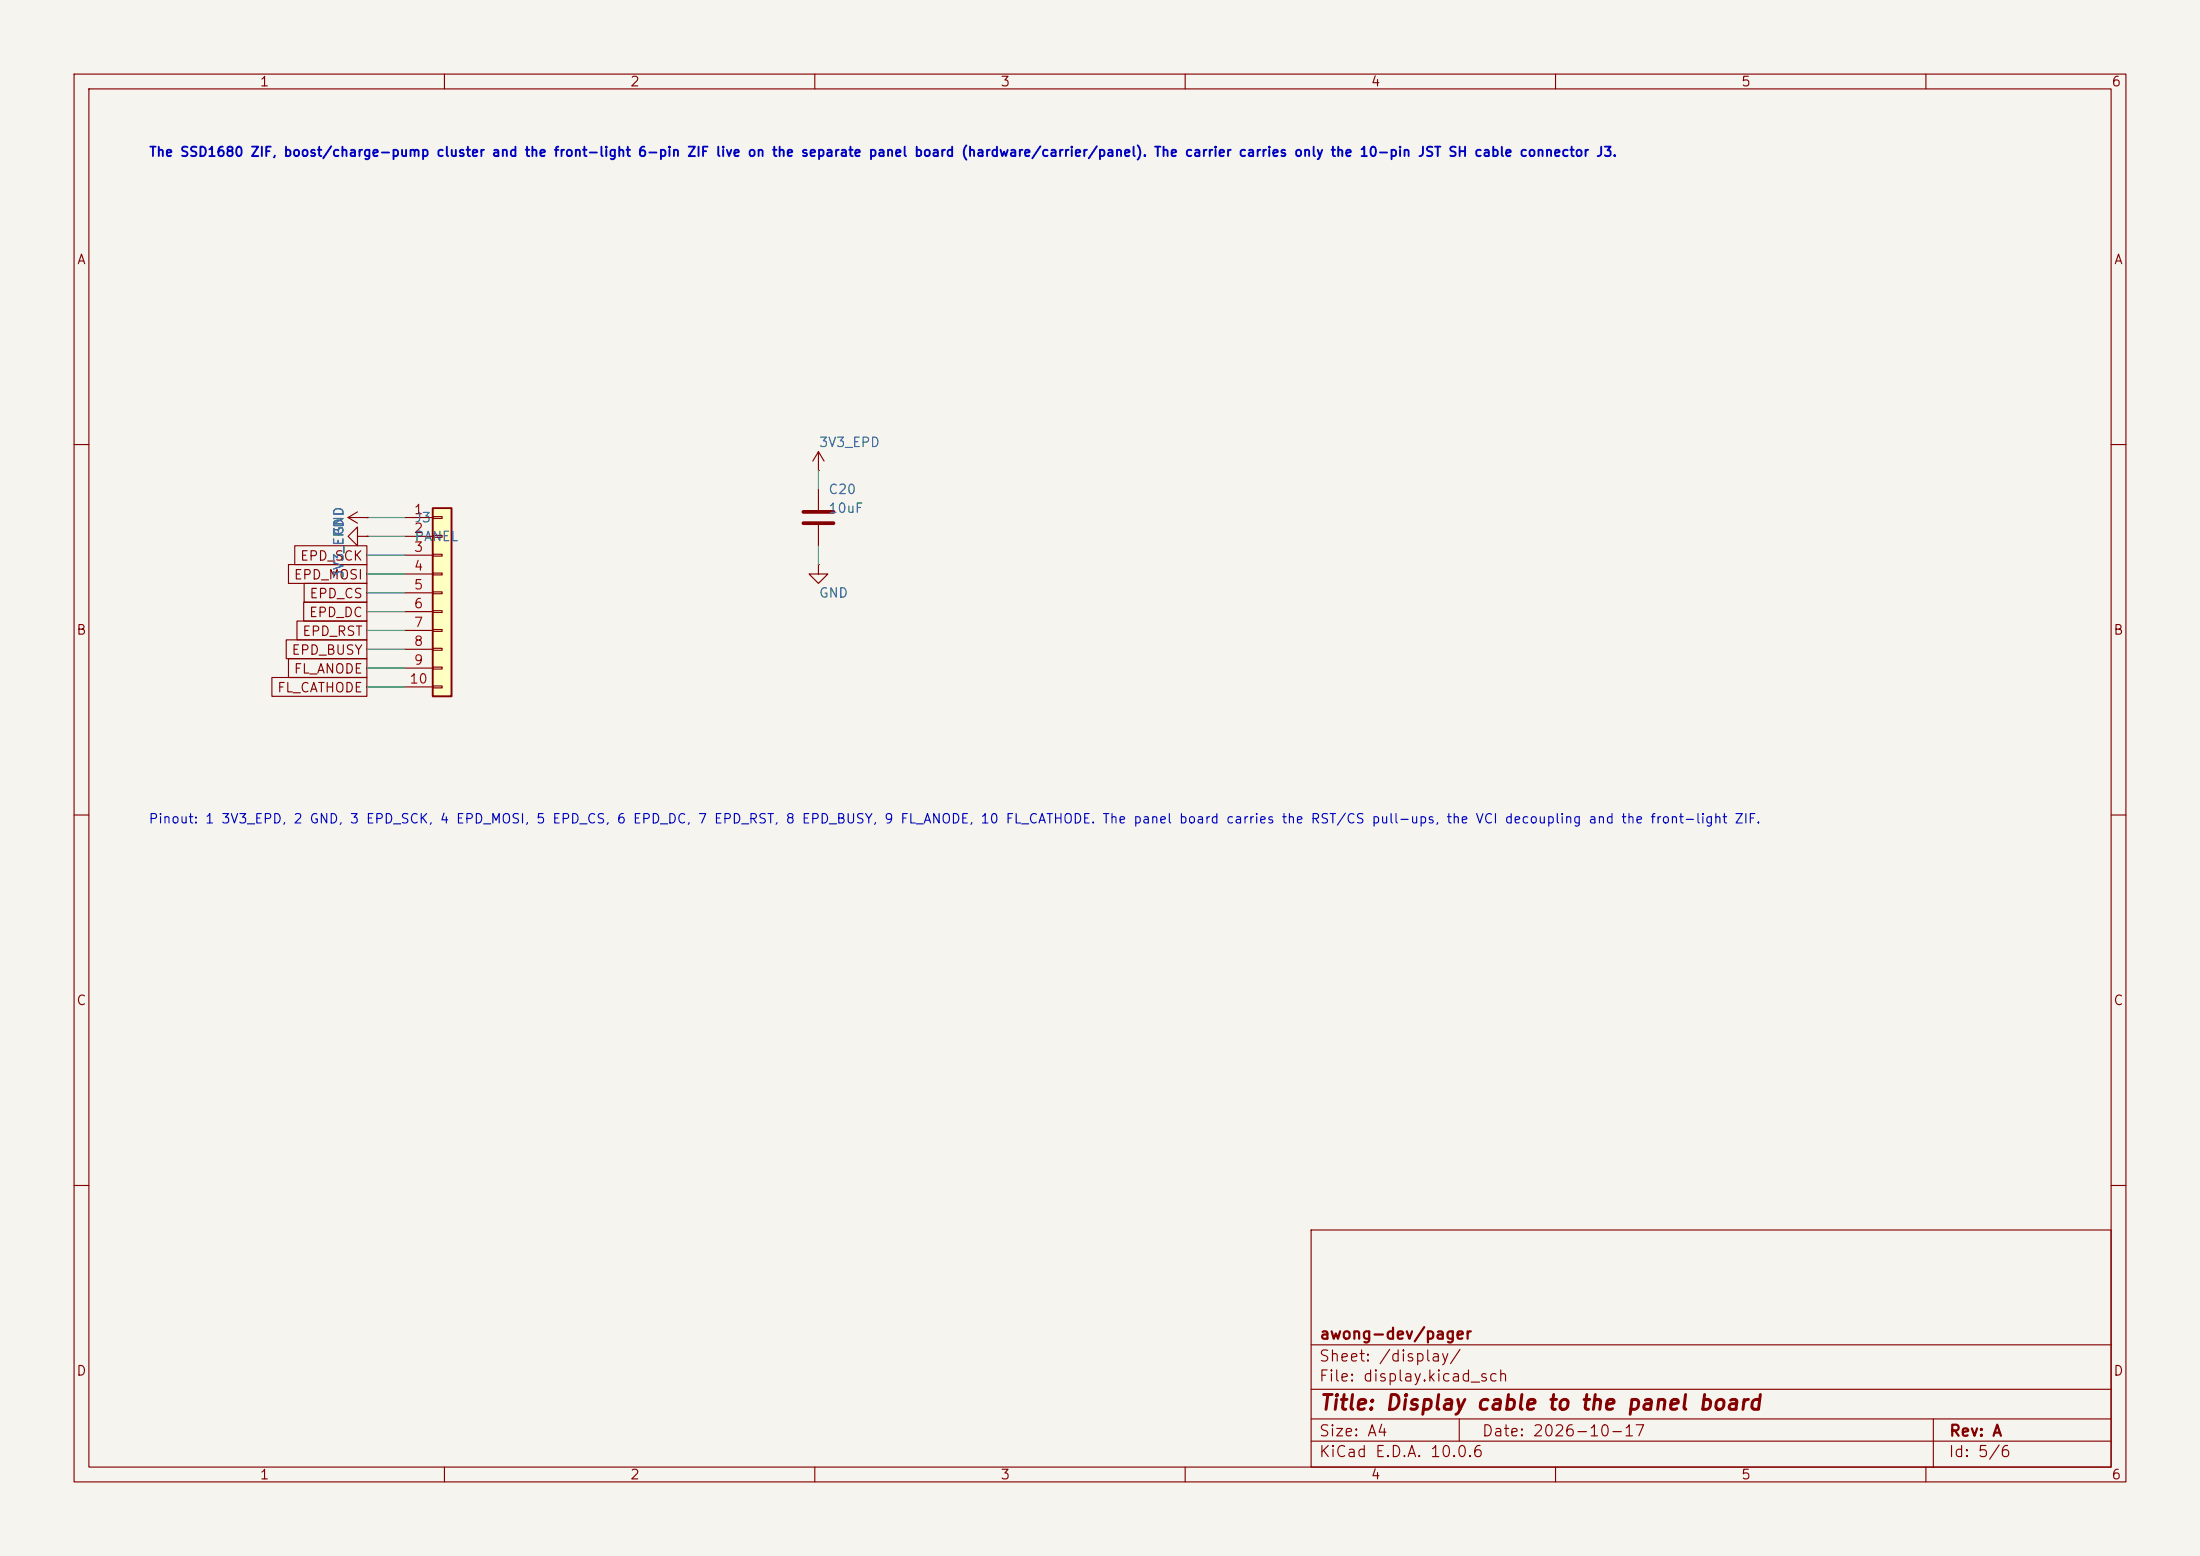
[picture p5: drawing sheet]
(kicad_sch
 (version 20260306)
 (generator "eeschema")
 (generator_version "10.0")
 (paper "A4")
 (title_block
  (title "Display cable to the panel board")
  (date "2026-10-17")
  (rev "A")
  (company "awong-dev/pager"))
 (lib_symbols
  (symbol "Connector_Generic:Conn_01x10"
   (pin_names
    (offset 1.016) (hide yes)) (exclude_from_sim no) (in_bom yes) (on_board yes)
   (in_pos_files yes)
   (duplicate_pin_numbers_are_jumpers no)
   (property "Reference" "J" (at 0 12.7 0) (show_name no) (do_not_autoplace no) (effects (font (size 1.27 1.27))))
   (property "Value" "Conn_01x10" (at 0 -15.24 0) (show_name no) (do_not_autoplace no) (effects (font (size 1.27 1.27))))
   (property "Footprint" "" (at 0 0 0) (show_name no) (do_not_autoplace no) (hide yes) (effects (font (size 1.27 1.27))))
   (property "Datasheet" "" (at 0 0 0) (show_name no) (do_not_autoplace no) (hide yes) (effects (font (size 1.27 1.27))))
   (property "Description" "Generic connector, single row, 01x10, script generated (kicad-library-utils/schlib/autogen/connector/)" (at 0 0 0) (show_name no) (do_not_autoplace no) (hide yes) (effects (font (size 1.27 1.27))))
   (symbol "Conn_01x10_1_1"
    (rectangle (start -1.27 11.43) (end 1.27 -13.97) (stroke (width 0.254) (type default)) (fill (type background)))
    (rectangle (start -1.27 10.287) (end 0 10.033) (stroke (width 0.1524) (type default)) (fill (type none)))
    (rectangle (start -1.27 7.747) (end 0 7.493) (stroke (width 0.1524) (type default)) (fill (type none)))
    (rectangle (start -1.27 5.207) (end 0 4.953) (stroke (width 0.1524) (type default)) (fill (type none)))
    (rectangle (start -1.27 2.667) (end 0 2.413) (stroke (width 0.1524) (type default)) (fill (type none)))
    (rectangle (start -1.27 0.127) (end 0 -0.127) (stroke (width 0.1524) (type default)) (fill (type none)))
    (rectangle (start -1.27 -2.413) (end 0 -2.667) (stroke (width 0.1524) (type default)) (fill (type none)))
    (rectangle (start -1.27 -4.953) (end 0 -5.207) (stroke (width 0.1524) (type default)) (fill (type none)))
    (rectangle (start -1.27 -7.493) (end 0 -7.747) (stroke (width 0.1524) (type default)) (fill (type none)))
    (rectangle (start -1.27 -10.033) (end 0 -10.287) (stroke (width 0.1524) (type default)) (fill (type none)))
    (rectangle (start -1.27 -12.573) (end 0 -12.827) (stroke (width 0.1524) (type default)) (fill (type none)))
    (pin passive line (at -5.08 10.16 0) (length 3.81) (name "Pin_1" (effects (font (size 1.27 1.27)))) (number "1" (effects (font (size 1.27 1.27)))))
    (pin passive line (at -5.08 7.62 0) (length 3.81) (name "Pin_2" (effects (font (size 1.27 1.27)))) (number "2" (effects (font (size 1.27 1.27)))))
    (pin passive line (at -5.08 5.08 0) (length 3.81) (name "Pin_3" (effects (font (size 1.27 1.27)))) (number "3" (effects (font (size 1.27 1.27)))))
    (pin passive line (at -5.08 2.54 0) (length 3.81) (name "Pin_4" (effects (font (size 1.27 1.27)))) (number "4" (effects (font (size 1.27 1.27)))))
    (pin passive line (at -5.08 0 0) (length 3.81) (name "Pin_5" (effects (font (size 1.27 1.27)))) (number "5" (effects (font (size 1.27 1.27)))))
    (pin passive line (at -5.08 -2.54 0) (length 3.81) (name "Pin_6" (effects (font (size 1.27 1.27)))) (number "6" (effects (font (size 1.27 1.27)))))
    (pin passive line (at -5.08 -5.08 0) (length 3.81) (name "Pin_7" (effects (font (size 1.27 1.27)))) (number "7" (effects (font (size 1.27 1.27)))))
    (pin passive line (at -5.08 -7.62 0) (length 3.81) (name "Pin_8" (effects (font (size 1.27 1.27)))) (number "8" (effects (font (size 1.27 1.27)))))
    (pin passive line (at -5.08 -10.16 0) (length 3.81) (name "Pin_9" (effects (font (size 1.27 1.27)))) (number "9" (effects (font (size 1.27 1.27)))))
    (pin passive line (at -5.08 -12.7 0) (length 3.81) (name "Pin_10" (effects (font (size 1.27 1.27)))) (number "10" (effects (font (size 1.27 1.27))))))
   (embedded_fonts no))
  (symbol "Device:C"
   (pin_numbers (hide yes))
   (pin_names
    (offset 0.254)) (exclude_from_sim no) (in_bom yes) (on_board yes)
   (in_pos_files yes)
   (duplicate_pin_numbers_are_jumpers no)
   (property "Reference" "C" (at 0.635 2.54 0) (show_name no) (do_not_autoplace no) (effects (font (size 1.27 1.27)) (justify left)))
   (property "Value" "C" (at 0.635 -2.54 0) (show_name no) (do_not_autoplace no) (effects (font (size 1.27 1.27)) (justify left)))
   (property "Footprint" "" (at 0.9652 -3.81 0) (show_name no) (do_not_autoplace no) (hide yes) (effects (font (size 1.27 1.27))))
   (property "Datasheet" "" (at 0 0 0) (show_name no) (do_not_autoplace no) (hide yes) (effects (font (size 1.27 1.27))))
   (property "Description" "Unpolarized capacitor" (at 0 0 0) (show_name no) (do_not_autoplace no) (hide yes) (effects (font (size 1.27 1.27))))
   (symbol "C_0_1"
    (polyline (pts (xy -2.032 0.762) (xy 2.032 0.762)) (stroke (width 0.508) (type default)) (fill (type none)))
    (polyline (pts (xy -2.032 -0.762) (xy 2.032 -0.762)) (stroke (width 0.508) (type default)) (fill (type none))))
   (symbol "C_1_1"
    (pin passive line (at 0 3.81 270) (length 2.794) (name "" (effects (font (size 1.27 1.27)))) (number "1" (effects (font (size 1.27 1.27)))))
    (pin passive line (at 0 -3.81 90) (length 2.794) (name "" (effects (font (size 1.27 1.27)))) (number "2" (effects (font (size 1.27 1.27))))))
   (embedded_fonts no))
  (symbol "pager-carrier:PWR_3V3_EPD"
   (power global)
   (pin_numbers (hide yes))
   (pin_names
    (offset 0) (hide yes)) (exclude_from_sim no) (in_bom yes) (on_board yes)
   (in_pos_files yes)
   (duplicate_pin_numbers_are_jumpers no)
   (property "Reference" "#PWR" (at 0 -3.81 0) (show_name no) (do_not_autoplace no) (hide yes) (effects (font (size 1.27 1.27))))
   (property "Value" "3V3_EPD" (at 0 3.556 0) (show_name no) (do_not_autoplace no) (effects (font (size 1.27 1.27))))
   (property "Footprint" "" (at 0 0 0) (show_name no) (do_not_autoplace no) (hide yes) (effects (font (size 1.27 1.27))))
   (property "Datasheet" "" (at 0 0 0) (show_name no) (do_not_autoplace no) (hide yes) (effects (font (size 1.27 1.27))))
   (property "Description" "Power symbol for the 3V3_EPD rail" (at 0 0 0) (show_name no) (do_not_autoplace no) (hide yes) (effects (font (size 1.27 1.27))))
   (symbol "PWR_3V3_EPD_0_1"
    (polyline (pts (xy -0.762 1.27) (xy 0 2.54)) (stroke (width 0) (type default)) (fill (type none)))
    (polyline (pts (xy 0 2.54) (xy 0.762 1.27)) (stroke (width 0) (type default)) (fill (type none)))
    (polyline (pts (xy 0 0) (xy 0 2.54)) (stroke (width 0) (type default)) (fill (type none))))
   (symbol "PWR_3V3_EPD_1_1"
    (pin power_in line (at 0 0 90) (length 0) (name "3V3_EPD" (effects (font (size 1.27 1.27)))) (number "1" (effects (font (size 1.27 1.27))))))
   (embedded_fonts no))
  (symbol "power:GND"
   (power global)
   (pin_numbers (hide yes))
   (pin_names
    (offset 0) (hide yes)) (exclude_from_sim no) (in_bom yes) (on_board yes)
   (in_pos_files yes)
   (duplicate_pin_numbers_are_jumpers no)
   (property "Reference" "#PWR" (at 0 -6.35 0) (show_name no) (do_not_autoplace no) (hide yes) (effects (font (size 1.27 1.27))))
   (property "Value" "GND" (at 0 -3.81 0) (show_name no) (do_not_autoplace no) (effects (font (size 1.27 1.27))))
   (property "Footprint" "" (at 0 0 0) (show_name no) (do_not_autoplace no) (hide yes) (effects (font (size 1.27 1.27))))
   (property "Datasheet" "" (at 0 0 0) (show_name no) (do_not_autoplace no) (hide yes) (effects (font (size 1.27 1.27))))
   (property "Description" "Power symbol creates a global label with name \"GND\" , ground" (at 0 0 0) (show_name no) (do_not_autoplace no) (hide yes) (effects (font (size 1.27 1.27))))
   (symbol "GND_0_1"
    (polyline (pts (xy 0 0) (xy 0 -1.27) (xy 1.27 -1.27) (xy 0 -2.54) (xy -1.27 -1.27) (xy 0 -1.27)) (stroke (width 0) (type default)) (fill (type none))))
   (symbol "GND_1_1"
    (pin power_in line (at 0 0 270) (length 0) (name "" (effects (font (size 1.27 1.27)))) (number "1" (effects (font (size 1.27 1.27))))))
   (embedded_fonts no)))
 (text "The SSD1680 ZIF, boost/charge-pump cluster and the front-light 6-pin ZIF live on the separate panel board (hardware/carrier/panel). The carrier carries only the 10-pin JST SH cable connector J3."
  (exclude_from_sim no)
  (at 20 20 0)
  (effects (font (size 1.27 1.27)
    (bold yes)) (justify left top)))
 (wire
  (pts (xy 54.61 69.85) (xy 49.53 69.85))
  (stroke (width 0) (type default)))
 (wire
  (pts (xy 54.61 72.39) (xy 49.53 72.39))
  (stroke (width 0) (type default)))
 (wire
  (pts (xy 54.61 74.93) (xy 49.53 74.93))
  (stroke (width 0) (type default)))
 (global_label "EPD_SCK"
  (shape passive)
  (at 49.53 74.93 180)
  (fields_autoplaced yes)
  (effects (font (size 1.27 1.27)) (justify right)))
 (wire
  (pts (xy 54.61 77.47) (xy 49.53 77.47))
  (stroke (width 0) (type default)))
 (global_label "EPD_MOSI"
  (shape passive)
  (at 49.53 77.47 180)
  (fields_autoplaced yes)
  (effects (font (size 1.27 1.27)) (justify right)))
 (wire
  (pts (xy 54.61 80.01) (xy 49.53 80.01))
  (stroke (width 0) (type default)))
 (global_label "EPD_CS"
  (shape passive)
  (at 49.53 80.01 180)
  (fields_autoplaced yes)
  (effects (font (size 1.27 1.27)) (justify right)))
 (wire
  (pts (xy 54.61 82.55) (xy 49.53 82.55))
  (stroke (width 0) (type default)))
 (global_label "EPD_DC"
  (shape passive)
  (at 49.53 82.55 180)
  (fields_autoplaced yes)
  (effects (font (size 1.27 1.27)) (justify right)))
 (wire
  (pts (xy 54.61 85.09) (xy 49.53 85.09))
  (stroke (width 0) (type default)))
 (global_label "EPD_RST"
  (shape passive)
  (at 49.53 85.09 180)
  (fields_autoplaced yes)
  (effects (font (size 1.27 1.27)) (justify right)))
 (wire
  (pts (xy 54.61 87.63) (xy 49.53 87.63))
  (stroke (width 0) (type default)))
 (global_label "EPD_BUSY"
  (shape passive)
  (at 49.53 87.63 180)
  (fields_autoplaced yes)
  (effects (font (size 1.27 1.27)) (justify right)))
 (wire
  (pts (xy 54.61 90.17) (xy 49.53 90.17))
  (stroke (width 0) (type default)))
 (global_label "FL_ANODE"
  (shape passive)
  (at 49.53 90.17 180)
  (fields_autoplaced yes)
  (effects (font (size 1.27 1.27)) (justify right)))
 (wire
  (pts (xy 54.61 92.71) (xy 49.53 92.71))
  (stroke (width 0) (type default)))
 (global_label "FL_CATHODE"
  (shape passive)
  (at 49.53 92.71 180)
  (fields_autoplaced yes)
  (effects (font (size 1.27 1.27)) (justify right)))
 (wire
  (pts (xy 110.49 66.04) (xy 110.49 63.5))
  (stroke (width 0) (type default)))
 (wire
  (pts (xy 110.49 73.66) (xy 110.49 76.2))
  (stroke (width 0) (type default)))
 (text "Pinout: 1 3V3_EPD, 2 GND, 3 EPD_SCK, 4 EPD_MOSI, 5 EPD_CS, 6 EPD_DC, 7 EPD_RST, 8 EPD_BUSY, 9 FL_ANODE, 10 FL_CATHODE. The panel board carries the RST/CS pull-ups, the VCI decoupling and the front-light ZIF."
  (exclude_from_sim no)
  (at 20 110 0)
  (effects (font (size 1.27 1.27)) (justify left top)))
 (symbol
  (lib_id "Connector_Generic:Conn_01x10")
  (at 59.69 80.01 0)
  (unit 1)
  (exclude_from_sim no)
  (in_bom yes)
  (on_board yes)
  (in_pos_files yes)
  (dnp no)
  (property "Reference" "J3" (at 55.88 69.85 0) (effects (font (size 1.27 1.27)) (justify left)))
  (property "Value" "PANEL" (at 55.88 72.39 0) (effects (font (size 1.27 1.27)) (justify left)))
  (property "Footprint" "Connector_JST:JST_SH_SM10B-SRSS-TB_1x10-1MP_P1.00mm_Horizontal" (at 55.88 74.93 0) (hide yes) (effects (font (size 1.27 1.27)) (justify left)))
  (property "Datasheet" "~" (at 55.88 77.47 0) (hide yes) (effects (font (size 1.27 1.27)) (justify left)))
  (property "Description" "Generic connector, single row, 01x10, script generated (kicad-library-utils/schlib/autogen/connector/)" (at 55.88 80.01 0) (hide yes) (effects (font (size 1.27 1.27)) (justify left)))
  (property "MPN" "SM10B-SRSS-TB" (at 59.69 95.25 0) (hide yes) (effects (font (size 1.27 1.27))))
  (property "LCSC" "C160409" (at 59.69 97.79 0) (hide yes) (effects (font (size 1.27 1.27))))
  (property "DNP" "" (at 59.69 100.33 0) (hide yes) (effects (font (size 1.27 1.27))))
  (property "Note" "to panel board J2, 1:1 10-way SH cable" (at 59.69 102.87 0) (hide yes) (effects (font (size 1.27 1.27))))
  (pin "1")
  (pin "2")
  (pin "3")
  (pin "4")
  (pin "5")
  (pin "6")
  (pin "7")
  (pin "8")
  (pin "9")
  (pin "10"))
 (symbol
  (lib_id "pager-carrier:PWR_3V3_EPD")
  (at 49.53 69.85 90)
  (unit 1)
  (exclude_from_sim no)
  (in_bom no)
  (on_board no)
  (in_pos_files yes)
  (dnp no)
  (property "Reference" "#PWR109" (at 49.53 69.85 0) (hide yes) (effects (font (size 1.27 1.27)) (justify left)))
  (property "Value" "3V3_EPD" (at 45.72 69.85 0) (effects (font (size 1.27 1.27)) (justify right)))
  (property "Footprint" "" (at 49.53 69.85 0) (hide yes) (effects (font (size 1.27 1.27)) (justify left)))
  (property "Datasheet" "~" (at 49.53 69.85 0) (hide yes) (effects (font (size 1.27 1.27)) (justify left)))
  (property "Description" "Power symbol" (at 49.53 69.85 0) (hide yes) (effects (font (size 1.27 1.27)) (justify left)))
  (pin "1"))
 (symbol
  (lib_id "power:GND")
  (at 49.53 72.39 270)
  (unit 1)
  (exclude_from_sim no)
  (in_bom no)
  (on_board no)
  (in_pos_files yes)
  (dnp no)
  (property "Reference" "#PWR110" (at 49.53 72.39 0) (hide yes) (effects (font (size 1.27 1.27)) (justify left)))
  (property "Value" "GND" (at 45.72 72.39 0) (effects (font (size 1.27 1.27)) (justify right)))
  (property "Footprint" "" (at 49.53 72.39 0) (hide yes) (effects (font (size 1.27 1.27)) (justify left)))
  (property "Datasheet" "~" (at 49.53 72.39 0) (hide yes) (effects (font (size 1.27 1.27)) (justify left)))
  (property "Description" "Power symbol" (at 49.53 72.39 0) (hide yes) (effects (font (size 1.27 1.27)) (justify left)))
  (pin "1"))
 (symbol
  (lib_id "Device:C")
  (at 110.49 69.85 0)
  (unit 1)
  (exclude_from_sim no)
  (in_bom yes)
  (on_board yes)
  (in_pos_files yes)
  (dnp no)
  (property "Reference" "C20" (at 111.76 66.04 0) (effects (font (size 1.27 1.27)) (justify left)))
  (property "Value" "10uF" (at 111.76 68.58 0) (effects (font (size 1.27 1.27)) (justify left)))
  (property "Footprint" "Capacitor_SMD:C_0603_1608Metric" (at 111.76 71.12 0) (hide yes) (effects (font (size 1.27 1.27)) (justify left)))
  (property "Datasheet" "~" (at 111.76 73.66 0) (hide yes) (effects (font (size 1.27 1.27)) (justify left)))
  (property "Description" "Unpolarized capacitor" (at 111.76 76.2 0) (hide yes) (effects (font (size 1.27 1.27)) (justify left)))
  (property "MPN" "CL10A106KP8NNNC" (at 110.49 85.09 0) (hide yes) (effects (font (size 1.27 1.27))))
  (property "LCSC" "C19702" (at 110.49 87.63 0) (hide yes) (effects (font (size 1.27 1.27))))
  (property "DNP" "" (at 110.49 90.17 0) (hide yes) (effects (font (size 1.27 1.27))))
  (pin "1")
  (pin "2"))
 (symbol
  (lib_id "pager-carrier:PWR_3V3_EPD")
  (at 110.49 63.5 0)
  (unit 1)
  (exclude_from_sim no)
  (in_bom no)
  (on_board no)
  (in_pos_files yes)
  (dnp no)
  (property "Reference" "#PWR111" (at 110.49 63.5 0) (hide yes) (effects (font (size 1.27 1.27)) (justify left)))
  (property "Value" "3V3_EPD" (at 110.49 59.69 0) (effects (font (size 1.27 1.27)) (justify left)))
  (property "Footprint" "" (at 110.49 63.5 0) (hide yes) (effects (font (size 1.27 1.27)) (justify left)))
  (property "Datasheet" "~" (at 110.49 63.5 0) (hide yes) (effects (font (size 1.27 1.27)) (justify left)))
  (property "Description" "Power symbol" (at 110.49 63.5 0) (hide yes) (effects (font (size 1.27 1.27)) (justify left)))
  (pin "1"))
 (symbol
  (lib_id "power:GND")
  (at 110.49 76.2 0)
  (unit 1)
  (exclude_from_sim no)
  (in_bom no)
  (on_board no)
  (in_pos_files yes)
  (dnp no)
  (property "Reference" "#PWR112" (at 110.49 76.2 0) (hide yes) (effects (font (size 1.27 1.27)) (justify left)))
  (property "Value" "GND" (at 110.49 80.01 0) (effects (font (size 1.27 1.27)) (justify left)))
  (property "Footprint" "" (at 110.49 76.2 0) (hide yes) (effects (font (size 1.27 1.27)) (justify left)))
  (property "Datasheet" "~" (at 110.49 76.2 0) (hide yes) (effects (font (size 1.27 1.27)) (justify left)))
  (property "Description" "Power symbol" (at 110.49 76.2 0) (hide yes) (effects (font (size 1.27 1.27)) (justify left)))
  (pin "1"))
 (embedded_fonts no))
